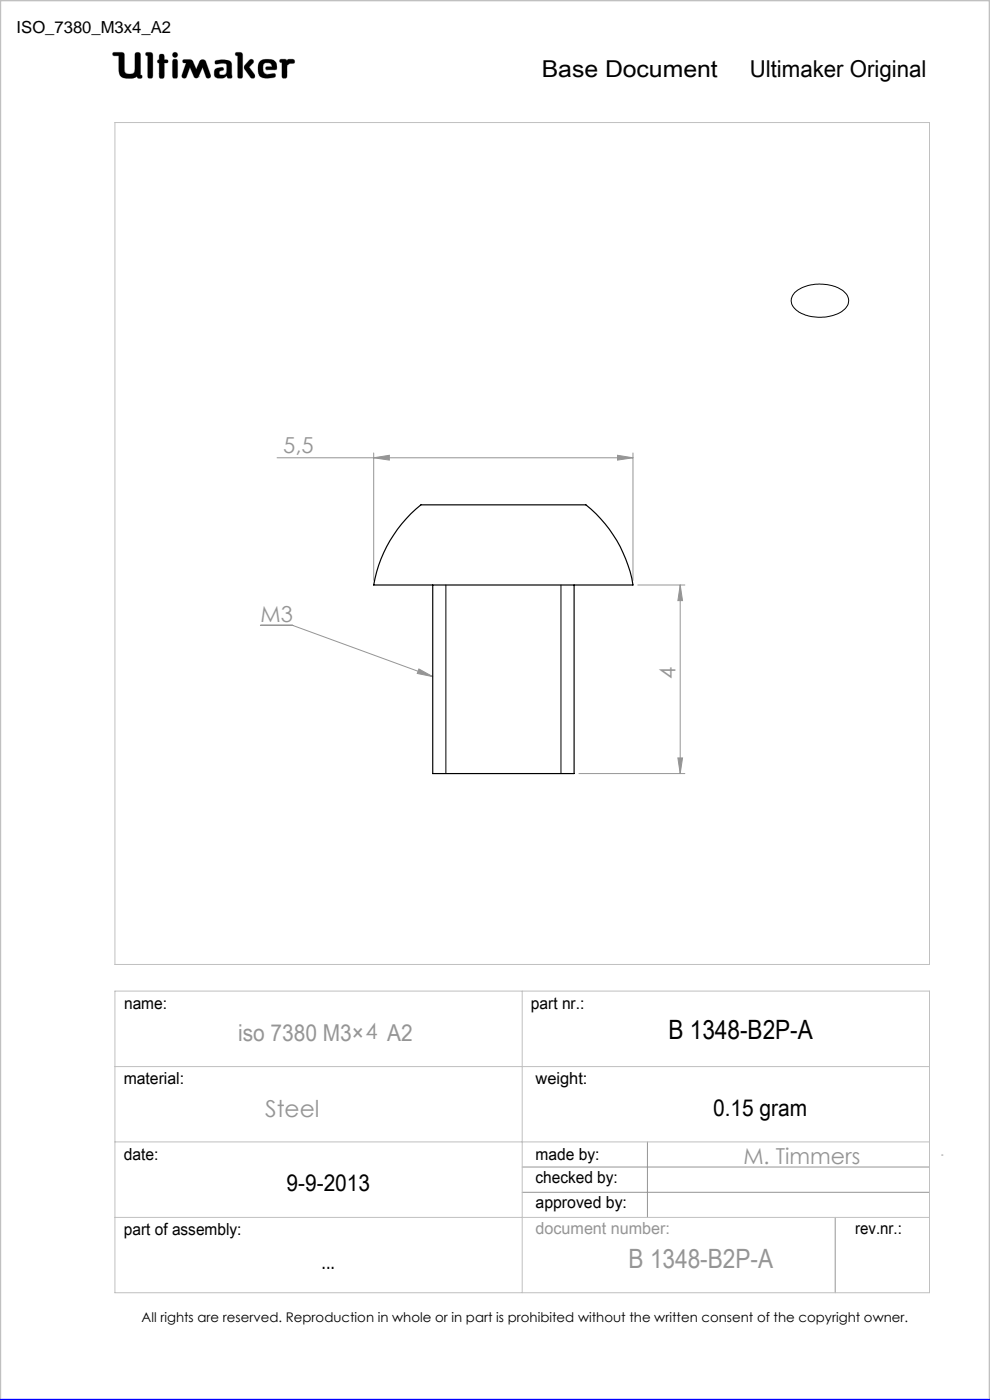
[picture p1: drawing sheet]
<svg xmlns="http://www.w3.org/2000/svg" width="210mm" height="297mm" viewBox="0 0 210 297" stroke-linecap="round" stroke-linejoin="round" font-family="sans-serif">
<g fill="none" stroke="#c0c0c0" stroke-width=".21">
<path d="M24 11.1h1.9l.4 .3 .2 3.9a1.51 1.51 0 0 0 2 0l.2-4a.77 .77 0 0 1 1 0l.1 4.6 .3 .1a.39 .39 0 0 1-.3 .6l-.6-.1-.1-.3-.9 .4-2.1-.1-.6-.5-.3-1.5v-2.7h-1a.39 .39 0 0 1-.3-.2 .39 .39 0 0 1 .1-.5zM31 11.1l1.2 .1 .2 .4-.1 4.8a.6 .6 0 0 1-.6 .2 .6 .6 0 0 1-.4-.5v-4.3l-.4-.1zM33.8 12.7v-1.1a.6 .6 0 0 1 .7-.1 .6 .6 0 0 1 .4 .5v.7h.6a.37 .37 0 0 1 0 .6l-.6 .1-.1 3.1a.6 .6 0 0 1-.6 .1 .6 .6 0 0 1-.4-.5v-2.7M33.8 12.7h.1M33.8 13.4h.1M33.8 15.7h.1M33.8 12.7h-.3l-.1 .3v.2l.4 .2M36.7 11.3l.4-.2 .4 .2 .2 .3-.2 .4-.4 .2-.4-.2-.1-.4zM36.8 12.6h.7l.2 .5v3l-.2 .5h-.7l-.2-.5v-3zM38.9 12.7h1.6l.5 .4 .6 1.6 .7-1.6 .5-.4 .6 .1 1.3 3.1-.1 .5a.53 .53 0 0 1-.5 .2 .53 .53 0 0 1-.4-.3l-.7-2-1 2.1-.4 .2-.4-.2-.9-2.1-.7 2a.54 .54 0 0 1-.5 .3 .54 .54 0 0 1-.5-.2v-.5l.9-2.5-.7-.2zM42.1 16.3h.1M45.6 12.9a3.7 3.7 0 0 1 3.4 .3l.1 .5 .1 2.7a.64 .64 0 0 1-1-.2l-1 .4-1.2-.1a1.15 1.15 0 0 1 0-2l1-.2 .3 .1 .1 .4-.8 .3-.1 .6 .2 .1 .8 .1 .4-.2 .2-.6-.1-1.5a2.59 2.59 0 0 0-2 0l-.4-.2z"/>
<path d="M50 11.1l1.3 .1 .2 .4-.1 4.8a.57 .57 0 0 1-.6 .2 .57 .57 0 0 1-.4-.5v-4.3l-.4-.1zM52.9 12.8l.4-.2 .4 .1 .1 .4-1 1.1 1.2 1.6 .1 .5-.2 .3h-.4l-.4-.2-1.3-2 .1-.6zM55 13.3a2.62 2.62 0 0 1 3.5-.1l.2 1.1-.1 .5h-2l-.3-.2 .1-.4 1.3-.1-.2-.5-.3-.2-.9-.1-.4 .4-.1 1.1 .2 .6 .8 .4 1.5-.2 .1 .1v.6a3.8 3.8 0 0 1-3.3-.1 3.2 3.2 0 0 1-.1-2.9zM56.6 14.8h.1M59.4 12.6h1.2l.3 .3a1.21 1.21 0 0 1 1.5-.2v.7l-.9 .1-.6 .4-.1 2.5a.6 .6 0 0 1-.6 .2 .6 .6 0 0 1-.4-.5v-2.8l-.5-.2zM24.4 26h172.8v178.6h-172.8zM24.4 210.3h172.8v63.9h-172.8zM110.8 210.3v63.9M24.4 226.3h172.8M24.4 242.2h172.8M24.4 258.3h172.8"/>
</g>
<g fill="none" stroke="#959595" stroke-width=".21">
<path d="M58.8 97.1h75.5M79.3 97.1l3.3-.5v1zM79.3 96.1v27M131 96.6l3.3 .5-3.3 .5zM134.3 96.1v27M55.2 132.7h6.9l29.7 10.8M135.3 124.1h10M144.3 124.1l.5 3.3h-1zM144.3 124.1v40M88.9 141.9l2.9 1.6-3.3-.6zM122.8 164.1h22.5M143.8 160.8h1l-.5 3.3z"/>
<path d="M110.8 247.6h86.4M110.8 252.9h86.4M137.3 242.2v16.1M177.2 258.3v15.9M199.7 245h.3"/>
</g>
<path d="M0 297v-297h210v297" fill="none" stroke="#c0c0c0" stroke-width=".5"/>
<path d="M0 297h210" fill="none" stroke="#00f" stroke-width=".5"/>
<path d="M45.7 12.9l-.1 .5 .2 .2 1.2-.2 .9 .1 .2 .3-.1 1.4a.84 .84 0 0 1-.6 .7 .84 .84 0 0 1-.9-.3l.1-.4 .4-.2a.36 .36 0 0 0 .4-.4 .36 .36 0 0 0-.4-.3 1.23 1.23 0 0 0-1.6 1 1.07 1.07 0 0 0 .3 1.1 1.07 1.07 0 0 0 1.1 .2h.6l.3-.2a.28 .28 0 0 1 .4-.3 .28 .28 0 0 1 .2 .4 .57 .57 0 0 0 .6 .2 .57 .57 0 0 0 .3-.6l-.1-2.4a1.23 1.23 0 0 0-1.5-1zM50 11.1v.6l.4 .1v4.6l.3 .2h.5l.3-.3v-4.8l-.4-.4zM53 12.7l-1.2 1.3v.5l1.4 2 .6 .1 .2-.2v-.6l-1.2-1.6 1-.9v-.4l-.4-.3zM55.2 12.9a2.9 2.9 0 0 0 .1 3.4l.5 .2 1 .1 1.4-.2 .3-.2-.1-.5-.2-.1-1.4 .2-.6-.2-.3-.4-.1-.5a.99 .99 0 0 1 .7-1.3 .99 .99 0 0 1 1.2 .7l-1.2 .1-.2 .4 .3 .2h1.5a.51 .51 0 0 0 .6-.1 .51 .51 0 0 0 0-.6 1.62 1.62 0 0 0-2-1.5l-1.1 .1zM59.4 12.6l-.1 .6 .5 .1v3l.2 .3h.6l.3-.4v-2.3l.6-.4 .9-.1 .1-.5-.3-.3h-1l-.3 .3-.4-.3zM36.7 12.7l-.1 .3v3.4l.2 .2h.7l.2-.3v-3.4l-.2-.3zM36.6 11.6a.56 .56 0 0 0 1.1 0 .56 .56 0 0 0-1.1 0zM33.8 11.6v1.1l-.4 .2v.4l.4 .1v2.9l.2 .3h.5l.4-.4v-2.8l.7-.1 .1-.4-.3-.2h-.5v-.8l-.2-.4h-.6zM31 11.1l-.1 .6 .4 .1v4.5l.3 .3h.5l.3-.5v-4.7l-.4-.3zM38.8 12.7v.5l.7 .2-.9 2.5 .1 .6 .5 .1 .3-.2 .8-2.1 .9 2.1 .3 .2h.3l.3-.2 .9-2.1 .7 2.1 .6 .2 .4-.2v-.5l-1-2.8-.3-.4h-.7l-.3 .2-.8 1.8-.9-1.9-.4-.2zM24 11.2v.6h1.2v2.7a1.76 1.76 0 0 0 2.2 2.1h.9l.8-.4 .3 .4h.6l.2-.2-.1-.4-.3-.1v-4.4l-.4-.4h-.5l-.3 .4v3.4a.81 .81 0 0 1-1.1 .8h-.1a.86 .86 0 0 1-1-1.1l-.1-3.3-.4-.2z" fill-rule="evenodd" fill="#000"/>
<path d="M168.6 62.1a8.7 8.7 0 0 1 10.7 0 2.47 2.47 0 0 1-.8 4 9.1 9.1 0 0 1-9.7-.4 2.37 2.37 0 0 1-.2-3.6zM94.6 124.1v40M119 124.1v40" fill="none" stroke="#000" stroke-width=".21"/>
<g fill="#959595">
<path d="M88.9 141.9l2.9 1.6-3.3-.6z"/>
<path d="M143.8 160.8h1l-.5 3.3zM144.3 124.1l.5 3.3h-1z"/>
<path d="M79.3 97.1l3.3-.5v1zM131 96.6l3.3 .5-3.3 .5z"/>
</g>
<path d="M87.1 109l2.2-1.9h34.9a27.6 27.6 0 0 1 10.1 17h-55a28 28 0 0 1 7.8-15.1zM91.8 124.1v40h30v-40" fill="none" stroke="#000" stroke-width=".25"/>
<text font-size="5.6" x="141.8" y="220.3">B 1348-B2P-A</text>
<text font-size="5.6" fill="#959595" x="133.3" y="269.1">B 1348-B2P-A</text>
<g font-size="4.9">
<text x="114.9" y="16.4">Base Document</text>
<text x="159" y="16.3">Ultimaker Original</text>
<text x="151.3" y="236.7">0.15 gram</text>
<text x="60.8" y="252.7">9-9-2013</text>
<text x="68.2" y="269.3">...</text>
</g>
<g font-size="4.9" fill="#959595">
<text x="50.5" y="220.9">iso 7380 M3×4 A2</text>
<text x="56.2" y="237">Steel</text>
</g>
<g font-size="4.7" fill="#959595">
<text x="60.1" y="96.1">5,5</text>
<text x="55.3" y="132.1">M3</text>
<text x="143.3" y="144" transform="rotate(-90 143.3 144)">4</text>
<text x="157.7" y="246.9">M. Timmers</text>
</g>
<g font-size="3.5">
<text x="3.5" y="7.1">ISO_7380_M3x4_A2</text>
<text x="26.3" y="214.1">name:</text>
<text x="112.6" y="214">part nr.:</text>
<text x="26.2" y="229.9">material:</text>
<text x="113.6" y="229.9">weight:</text>
<text x="26.3" y="246">date:</text>
<text x="113.6" y="246">made by:</text>
<text x="113.6" y="251.1">checked by:</text>
<text x="113.6" y="256.3">approved by:</text>
<text x="26.3" y="262">part of assembly:</text>
<text x="181.4" y="261.9">rev.nr.:</text>
</g>
<text font-size="3.5" fill="#959595" x="113.6" y="261.8">document number:</text>
<text font-size="2.8" x="30" y="280.4">All rights are reserved. Reproduction in whole or in part is prohibited without the written consent of the copyright owner.</text>
</svg>
